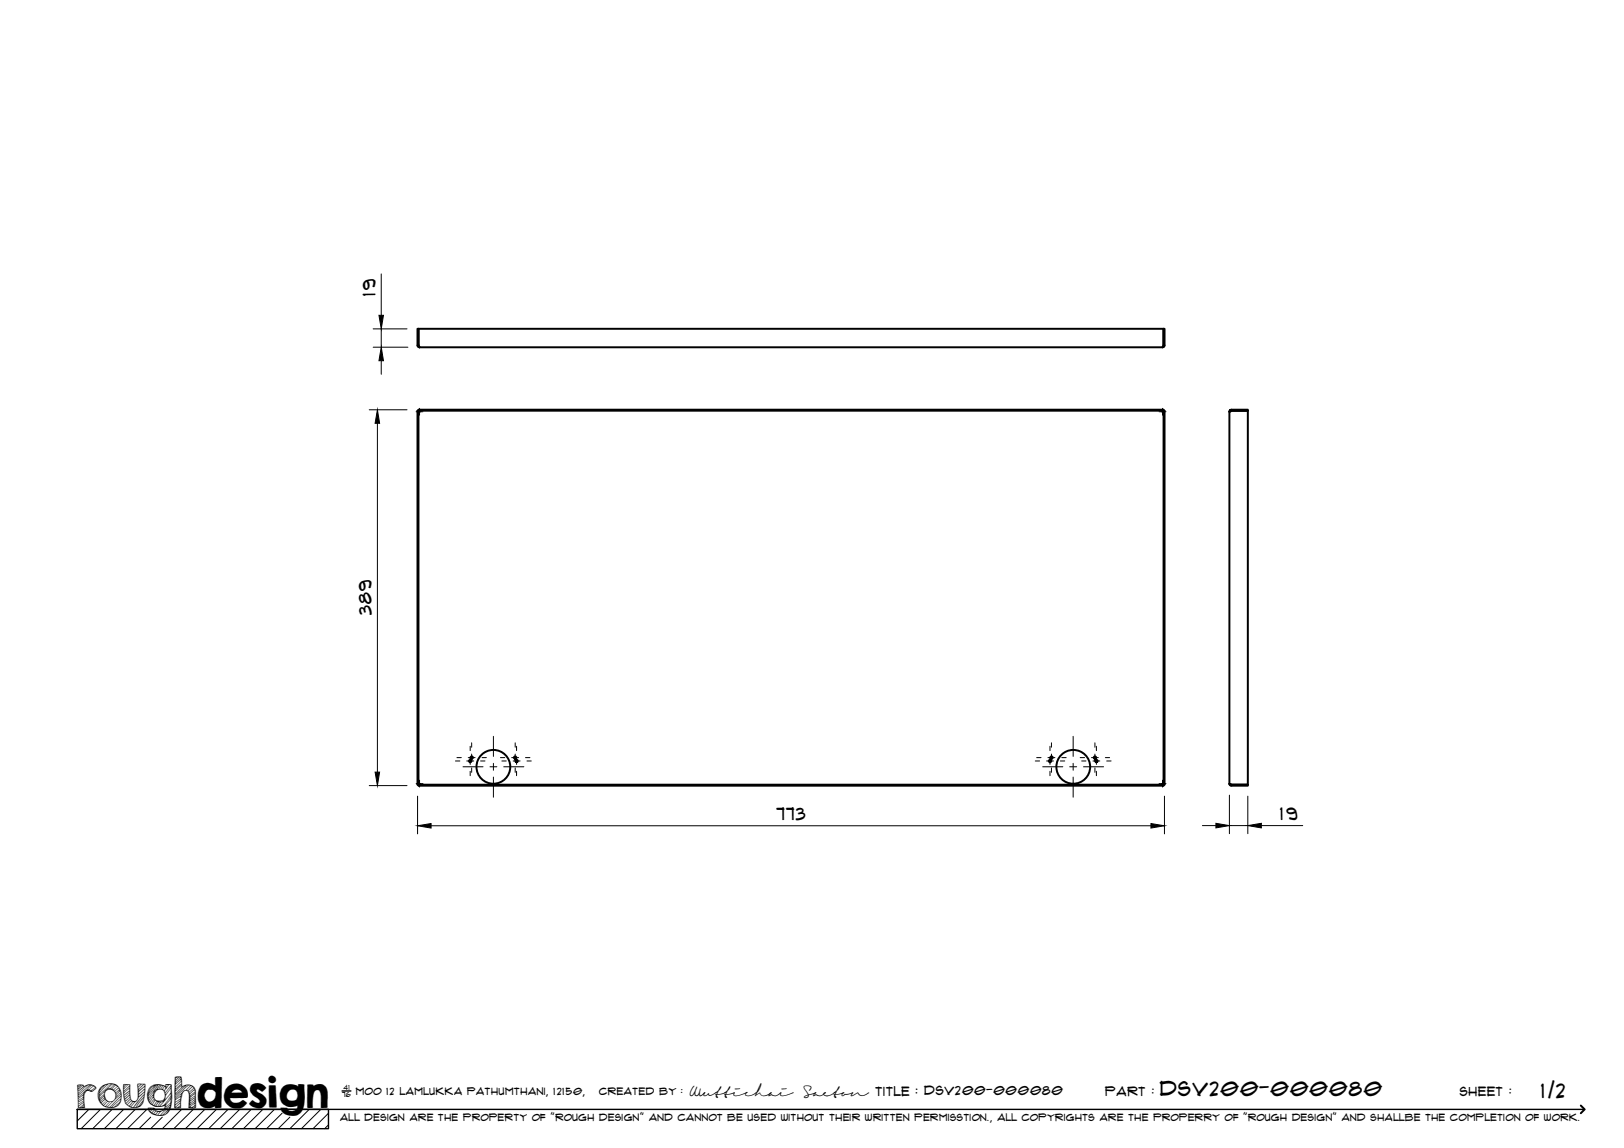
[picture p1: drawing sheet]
<svg xmlns="http://www.w3.org/2000/svg" width="420mm" height="297mm" viewBox="0 0 420 297" stroke-linecap="round" stroke-linejoin="round" font-family="sans-serif">
<!-- layer: Visible -->
<g fill="none" stroke="#000" stroke-width=".51">
<path d="M108.3 89.4v-4.3h-.3v4.3l.5 .5M108.3 89.4v.1M108.3 89.4l.2 .5M108.3 89.4v-4.3h192.7v4.3M108.5 89.9h192.3M108.5 89.8v.1M301 89.4l-.2 .5M301 89.4v-4.3h.3v4.3l-.2 .4h-.3M301 89.4v.1M108 106.3h193.3v96.7h-193.3zM108.3 106.3l.2 .2zM108.3 106h192.7v97.3h-192.7z"/>
<path d="M108.5 106.5h.1M300.8 106.5h.1M300.8 106.5l.2-.2zM318.1 106.5v96.3M318.6 106.3h-.1M318.6 106.3h4.2v-.3h-4.3l-.4 .5M318.6 106.3l-.5 .2M318.6 106.3h4.2v96.7h-4.2M108.5 202.8l-.2 .2zM108.5 202.8h.1M300.8 202.8l.2 .2zM300.8 202.8h.1"/>
<path d="M318.1 202.8l.4 .5h4.3v-.3h-4.2M318.1 202.8l.5 .2M318.5 203h.1"/>
<circle cx="121.7" cy="196.9" r=".31"/>
<circle cx="122" cy="196" r=".31"/>
<circle cx="127.6" cy="198.4" r="4.4"/>
<circle cx="133.3" cy="196" r=".31"/>
<circle cx="133.7" cy="196.9" r=".31"/>
<circle cx="271.7" cy="196.9" r=".31"/>
<circle cx="272" cy="196" r=".31"/>
<circle cx="277.7" cy="198.4" r="4.4"/>
<circle cx="283.3" cy="196" r=".31"/>
<circle cx="283.7" cy="196.9" r=".31"/>
</g>
<circle cx="318.1" cy="106.5" r=".25" fill="#000"/>
<!-- layer: TitleBlock -->
<path d="M20 287h65v5h-65zM20 287h390M88.5 282.3h2.3" fill="none" stroke="#000" stroke-width=".36"/>
<path d="M409 286.1l1 .9-1 1" fill="none" stroke="#000" stroke-width=".51"/>
<g fill="none" stroke="#000" stroke-width=".26">
<path d="M23 287l-3 3.1M26 287l-5 5M29 287l-5 5M32 287l-5 5M35 287l-5 5M38 287l-5 5M39 289.1l-3 2.9M42 289.1l-3 2.9M47 287l-5 5M50 287l-5 5M53 287l-5 5M56 287l-5 5"/>
<path d="M59 287l-5 5M62 287l-5 5M65 287l-5 5M68 287l-5 5M71 287l-5 5M73 288l-4 4M75 289.1l-3 2.9M80 287l-5 5M83 287l-5 5M85 288l-4 4M85 291l-1 1"/>
</g>
<!-- layer: Smart Centers -->
<g fill="none" stroke="#000" stroke-width=".26">
<path d="M107.7 106.5h1.7M108.5 105.6v1.8M299.9 106.5h1.8M300.8 105.6v1.8M117.8 196.9h1.2M118.2 196h1.2M119.8 198.4h5.2M120.8 196.9h1.8M121.1 196h1.8M121.6 193.1v1.1M121.6 196v1.8M121.6 199.6v1.1"/>
<path d="M122 192.2v1.1M122 195.1v1.8M122 198.7v1.1M124.3 196.9h1.2M124.7 196h1.1M126.8 198.4h1.7M127.7 190.5v5.2M127.7 197.5v1.8M129.5 196h1.1M129.8 196.9h1.2M130.3 198.4h5.2M132.4 196h1.8"/>
<path d="M132.8 196.9h1.8M133.3 192.2v1.1M133.3 195.1v1.8M133.3 198.7v1.1M133.6 193.1v1.1M133.6 196v1.8M133.6 199.6v1.1M136 196h1.1M136.3 196.9h1.2M267.8 196.9h1.2M268.2 196h1.1M269.8 198.4h5.2"/>
<path d="M270.8 196.9h1.7M271.1 196h1.8M271.7 193.1v1.1M271.7 196v1.8M271.7 199.6v1.1M272 192.2v1.1M272 195.1v1.8M272 198.7v1.1M274.3 196.9h1.2M274.7 196h1.1M276.8 198.4h1.8M277.6 190.5v5.2"/>
<path d="M277.6 197.5v1.8M279.5 196h1.1M279.8 196.9h1.2M280.3 198.4h5.2M282.4 196h1.8M282.8 196.9h1.7M283.3 192.2v1.1M283.3 195.1v1.8M283.3 198.7v1.1M283.7 193.1v1.1M283.7 196v1.8M283.7 199.6v1.1"/>
<path d="M286 196h1.1M286.3 196.9h1.2M107.7 202.8h1.7M108.5 201.9v1.8M127.7 201.1v5.2M277.6 201.1v5.2M299.9 202.8h1.8M300.8 201.9v1.8"/>
</g>
<!-- layer: FD_Dimensions -->
<g fill="none" stroke="#000" stroke-width=".26">
<path d="M98.6 70.9v10.7M96.5 89.8h9M96.5 85.1h8.8M98.6 85.1v4.7M98.6 93.3v3.5M95.5 106h9.8M97.6 109.5v90.3M95.5 203.3h9.8M108 206v9.8M111.5 213.7h186.3M301.3 206v9.8M311.1 213.6h3.5"/>
<path d="M318.1 213.6h4.7M318.1 205.7v10M322.8 206v9.7M326.3 213.6h10.7"/>
</g>
<path d="M98.6 89.8l.6 3.5h-1.2zM98 81.6h1.2l-.6 3.5zM97.6 106l.6 3.5h-1.2zM97 199.8h1.2l-.6 3.5zM108 213.7l3.5-.6v1.2zM297.8 213.1l3.5 .6-3.5 .6zM314.6 213l3.5 .6-3.5 .6zM322.8 213.6l3.5-.6v1.2z" fill="#000" stroke="#000" stroke-width=".26"/>
<text font-size="9.7" x="19.9" y="286.8">roughdesign</text>
<g font-size="5.3">
<text x="300.1" y="283.6">DSV200-000080</text>
<text x="398.7" y="284">1/2</text>
</g>
<g font-size="4.6">
<text x="97.2" y="76.7" transform="rotate(-90 97.2 76.7)">19</text>
<text x="96.1" y="159.2" transform="rotate(-90 96.1 159.2)">389</text>
<text x="200.9" y="212.2">773</text>
<text x="331.2" y="212.2">19</text>
</g>
<g font-size="3.4">
<text x="178.3" y="283.5">Wuttichai</text>
<text x="208.1" y="283.5">Saeton title : DSV200-000080</text>
</g>
<g font-size="3.3">
<text x="286" y="283.5">Part :</text>
<text x="377.7" y="283.5">sheet :</text>
</g>
<g font-size="2.7">
<text x="92.1" y="283.3">moo 12 Lamlukka pathumthani, 12150,</text>
<text x="155" y="283.3">created by :</text>
</g>
<text font-size="2.6" x="88" y="290.1">all design are the property of &quot;rough design&quot; and cannot be used without their written permisstion., all copyrights are the properry of &quot;rough design&quot; and shallbe the completion of work.</text>
<g font-size="1.9">
<text x="88.5" y="283.9">76</text>
<text x="88.9" y="282.1">41</text>
</g>
</svg>
